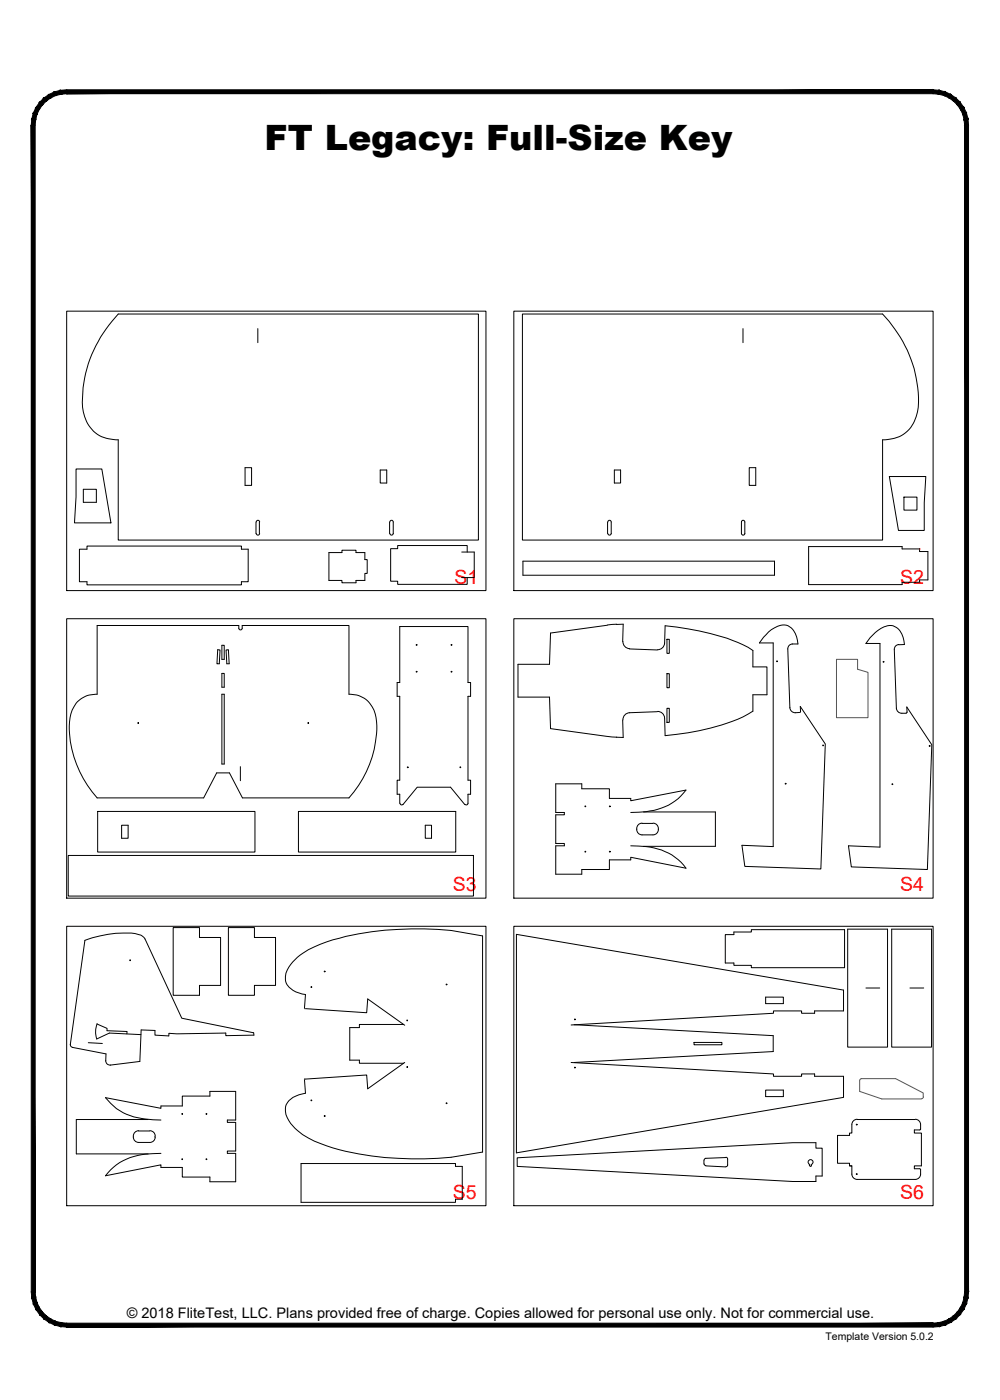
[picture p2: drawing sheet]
<svg xmlns="http://www.w3.org/2000/svg" width="190mm" height="267mm" viewBox="0 0 190 267" stroke-linecap="round" stroke-linejoin="round" font-family="sans-serif">
<!-- layer: 22 TILED -->
<g fill="#000" stroke="#000" stroke-width=".19">
<path d="M11.5 17.2l1.2-.1v.8zM11.5 17.2l.2 .7h1zM10.4 17.5l1.1-.3 .2 .7zM10.4 17.5l.2 .7 1.1-.3zM9.3 18l1.1-.5 .2 .7zM9.3 18l.4 .6 .9-.4zM8.3 18.7l1-.7 .4 .6zM8.3 18.7l.5 .5 .9-.6zM8.3 18.7l.5 .5-1.3 .3zM7.5 19.5l.6 .5 .7-.8zM7.5 19.5l.6 .5-1.3 .5zM6.8 20.5l.7 .3 .6-.8zM6.8 20.5l.7 .3-1.1 .7zM6.4 21.5l.6 .3 .5-1zM6.4 21.5l.6 .3-.9 .9zM6.1 22.7l.7 .1 .2-1zM6.1 22.7l.7 .1-.8 1.1zM6.8 22.8l-.8 1.1h.7z"/>
<path d="M12.7 17.9h165.1v-.8zM12.7 17.1h165.1l-165.1 .8z"/>
<path d="M6 23.9l.7 222.2v-222.2zM6 23.9l.7 222.2h-.7z"/>
<path d="M184.4 22.7l.1 1.2h-.7zM183.7 22.8l.1 1.1 .6-1.2zM184.1 21.5l.3 1.2-.7 .1zM183.4 21.8l.3 1 .4-1.3zM183.6 20.5l.5 1-.7 .3zM183 20.8l.4 1 .2-1.3zM182.9 19.5l.7 1-.6 .3zM182.4 20l.6 .8-.1-1.3zM182.1 18.7l.8 .8-.5 .5zM182.1 18.7l-.5 .5 .8 .8zM181.1 18l1 .7-.5 .5zM181.1 18l-.3 .6 .8 .6zM180.1 17.5l1 .5-.3 .6zM180.1 17.5l-.3 .7 1 .4zM178.9 17.2l1.2 .3-.3 .7zM178.9 17.2l-.1 .7 1 .3zM177.8 17.1l1.1 .1-.1 .7zM177.8 17.1v.8h1z"/>
<path d="M6 246.1h.7l-.6 1.2zM6.7 246.1l-.6 1.2 .7-.2zM6.1 247.3l.7-.2-.4 1.3zM6.8 247.1l-.4 1.3 .6-.3zM6.4 248.4l.6-.3-.2 1.3zM7 248.1l-.2 1.3 .7-.3zM6.8 249.4l.7-.3v1.3zM7.5 249.1v1.3l.6-.5zM7.5 250.4l.6-.5 .2 1.3zM8.1 249.9l.2 1.3 .5-.5zM8.8 250.7l.5 1.2-1-.7zM8.8 250.7l.5 1.2 .4-.6zM9.7 251.3l.7 1.1-1.1-.5zM9.7 251.3l.7 1.1 .2-.7zM10.6 251.7l.9 1-1.1-.3zM10.6 251.7l.9 1 .2-.7zM11.7 252l1 .8-1.2-.1zM11.7 252l1 .8v-.7z"/>
<path d="M12.7 252.1v.7l165.1-.7zM12.7 252.8l165.1-.7v.7z"/>
<path d="M177.8 252.1l1.1 .6-1.1 .1zM177.8 252.1l1.1 .6-.1-.7zM178.8 252l1.3 .4-1.2 .3zM178.8 252l1.3 .4-.3-.7zM179.8 251.7l1.3 .2-1 .5zM179.8 251.7l1.3 .2-.3-.6zM180.8 251.3l1.3-.1-1 .7zM180.8 251.3l1.3-.1-.5-.5zM181.6 250.7l1.3-.3-.8 .8zM181.6 250.7l1.3-.3-.5-.5zM182.4 249.9l1.2-.5-.7 1zM183 249.1l-.6 .8 1.2-.5zM183 249.1l1.1-.7-.5 1zM183.4 248.1l-.4 1 1.1-.7zM183.4 248.1l1-.8-.3 1.1zM183.7 247.1l-.3 1 1-.8zM184.5 246.1l-.1 1.2-.7-.2zM183.8 246.1l-.1 1 .8-1z"/>
<path d="M183.8 23.9v222.2h.7zM183.8 23.9h.7v222.2z"/>
</g>
<g fill="none" stroke="#000" stroke-width=".19">
<path d="M12.7 59.3h79.9v53.2h-79.9zM22.5 59.8h68.6v43.1h-68.6v-19.1a6.2 6.2 0 0 1-6.6-5.3 23.3 23.3 0 0 1 6.6-18.7zM97.9 59.3h79.9v53.2h-79.9zM99.5 59.8h68.6a23.9 23.9 0 0 1 6.8 17.8 6.3 6.3 0 0 1-4 5.7l-1.8 .4-1 .1v19.1h-68.6zM49.1 62.6v2.7M141.5 62.6v2.7M14.5 89.3h4.9l1.7 10.3h-6.9l.3-5zM15.9 93.2h2.5v2.5h-2.5zM46.7 89.1h1.2v3.4h-1.2zM48.8 99.5v2.1M48.8 99.4a.32 .32 0 0 1 .3-.3 .32 .32 0 0 1 .4 .3M49.4 99.5v2.1"/>
<path d="M72.4 89.5h1.3v2.5h-1.3zM74.2 99.5v2.1M74.3 99.4a.32 .32 0 0 1 .2-.3 .32 .32 0 0 1 .4 .2v2.3a.32 .32 0 0 1-.3 .3 .32 .32 0 0 1-.3-.3M115.7 99.5v2.1M115.8 99.4a.32 .32 0 0 1 .2-.3 .32 .32 0 0 1 .4 .2v2.3a.32 .32 0 0 1-.3 .3 .32 .32 0 0 1-.3-.3M117 89.5h1.2v2.5h-1.2zM141.3 99.3a.32 .32 0 0 1 .5 0l.1 2.3a.32 .32 0 0 1-.3 .3 .32 .32 0 0 1-.4-.3zM142.7 89.1h1.3v3.4h-1.3zM169.4 90.8h7l-.3 4.9v5.3h-4.9zM172.2 94.7h2.5v2.5h-2.5zM12.7 117.9h79.9v53.2h-79.9zM15.1 104.6h1.5v-.6h29.4v.6h1.3v6.2h-1.3v.6h-29.4v-.6h-1.5z"/>
<path d="M18.5 119.2h27v.5a.32 .32 0 0 0 .3 .3 .32 .32 0 0 0 .3-.3v-.5h20.4v13.1a5 5 0 0 1 5.2 5.2 20.2 20.2 0 0 1-5.2 14.5h-20.3l-2.5-4.8h-2.4l-2.5 4.8h-20.3a19.9 19.9 0 0 1-5.2-15.3 4.9 4.9 0 0 1 5.2-4.4zM48.8 101.6a.32 .32 0 0 0 .3 .3 .32 .32 0 0 0 .4-.3M62.7 105.3h2.4v-.5h2.7v.5h1.7v1.3h.5v2.6h-.5v1.4h-1.7v.4h-2.7v-.4h-2.4zM88 105.2h2.3v4.8h-2.3M89 105.2v-1.3h-13.2v.6h-1.4v6.2h1.4v.6h13.2v-1.3M97.9 117.9h79.9v53.2h-79.9zM99.6 106.9h47.9v2.7h-47.9zM115.7 119.1l-10.8 1.5-.2 5.9h-6v6.3h6l.2 6 10.8 1.5M117.4 119l1.3-.1-.1 3.3M117.5 118.9l-1.8 .2M154 104.1h17.9v.5h3.3v.5h1.6v5.4h-1.6v.4h-3.3v.5h-17.9zM41.5 123.8h.4l-.1 2.6h-.5z"/>
<path d="M42.3 122.9h.4v2.7h-.4zM42.3 128.3h.4v2.6h-.4zM42.3 132.3h.4v13.2h-.4zM43.1 123.8h.4l.2 2.6h-.5zM118.6 137.2l.1 3.3-1.3-.1M118.7 122.2a1.31 1.31 0 0 0 1.2 1.4M119.9 123.6l5.3 .2M125.2 135.6l-5.3 .2a1.31 1.31 0 0 0-1.2 1.3M125.2 135.5a1.31 1.31 0 0 1 1.4 1.3M126.6 122.5a1.31 1.31 0 0 1-1.4 1.3M126.6 122.5l.1-3.3a43.1 43.1 0 0 1 15.8 4.1l.9 .6v3.1h2.7v5.4h-2.7v3.1a31.9 31.9 0 0 1-12.3 4.1l-4.4 .5-.1-3.3M127.1 121.8h.4v2.7h-.4z"/>
<path d="M127.1 128.3h.4v2.7h-.4zM127.1 134.9h.4v2.7h-.4zM150.5 134.8a1.02 1.02 0 0 0 1 1M150.9 122.7h1.1a3.6 3.6 0 0 0-2.2-3.6 4.2 4.2 0 0 0-3.8 1.8l-1.3 1.6h2.6v38.8l-6-.3 .6 4 14.5 .5 .8-23.8-4.7-7.1v1M151 122.7l-.7 .3-.2 .6 .4 11.2M152.3 135.7l-.8 .1M152.5 135.5l-.2 .2M170.8 134.9a1.02 1.02 0 0 0 1 1M171.2 122.8h1.1a3.6 3.6 0 0 0-2.2-3.6 4.3 4.3 0 0 0-3.9 1.8l-1.2 1.6h2.6v38.8l-6-.3 .6 4 14.5 .5 .8-23.7-4.8-7.2 .1 1M171.2 122.8l-.6 .3-.2 .6 .4 11.2M171.8 135.9h.8M172.8 135.6l-.2 .2"/>
<path d="M18.6 154.6h30v7.7h-30zM23.2 157.2h1.2v2.5h-1.2zM45.8 146v2.7M56.9 154.6h29.9v7.7h-29.9zM76.2 153v-1.7h-.5v-2.7h.5v-15.9h-.5v-2.7h.5v-10.6h13v10.6h.4v2.7h-.4v15.9h.4v2.7h-.4l-.1 1.9-.2 .1-.3-.1M76.2 153l.2 .3 .4-.1M76.7 153.3l2.8-3.3h6.3l2.8 3.3M81 157.2h1.2v2.5h-1.2zM115.7 140.3l1.8 .1M120.2 154.8a13.3 13.3 0 0 0 9-2.7l1.5-1.6-10.5 2v-.4h-4.1v-1.8h-5.3v-1h-4.9v5.5h1.6v.4h-1.6v5.5h1.6v.4h-1.6v5.4h4.9v-.9h5.3v-1.8h4.1v-.4M121.3 158a1.02 1.02 0 0 0 1 1h2.1a1.02 1.02 0 0 0 1-1M121.3 157.9v.2"/>
<path d="M122.3 156.9h2.1M122.3 156.8a1.02 1.02 0 0 0-1 1M122.6 154.7h13.7v6.5h-13.7M124.4 156.8a1.02 1.02 0 0 1 1 1M125.4 157.9v.2M12.7 176.5h79.9v53.2h-79.9zM13 163h77.2v7.7h-77.2zM33 176.7h5v1.9h4v9.1h-4v1.9h-5zM43.5 176.7h5v1.9h4v9.1h-4v1.9h-5zM97.9 176.5h79.9v53.2h-79.9zM120.2 161.1a13.3 13.3 0 0 1 9 2.7l1.5 1.6-10.5-2.1M138.2 178h1.6v-.5h3.3v-.4h17.8v7.2h-17.8v-.4h-3.3v-.4h-1.6z"/>
<path d="M161.5 177h7.6v22.5h-7.6zM169.9 177h7.6v22.5h-7.6zM13.4 199l2.8-19.9a21.5 21.5 0 0 1 9.5-1.3 2.3 2.3 0 0 1 1.9 1.1l7 15.1 13.7 2.7 .1 .5-5.4 .1v-.5l-9.3 .1-1.5-.1-.1 .5-2.6-.1v-.9l-2.6-.1-.3 6-5.6 .7-.6-.2-.3-.7M13.4 198.9v.3l.4 .3M13.8 199.5l6.4 1.3-.1 1.3M16.8 198.6l2.7 .2M18.5 195.1l1.9 .8v.5l3.8 .1v.4M18.5 195l-.3 1.5 .2 1.4M26.8 197.1l-6-.3-2.4 1.1M76.9 195.2h-8.4v.6h-1.9v6.2h1.9v.6h8.4M77.1 195.3l-7-5-.2 2.6-11.9-.8 .2-2.6a4.2 4.2 0 0 1-3.8-2.5 5 5 0 0 1 2.3-4.6 20 20 0 0 1 7.9-3.7 58.9 58.9 0 0 1 27.3-.4v41.2a62.8 62.8 0 0 1-27.3-.5 18.6 18.6 0 0 1-8.4-4 4.8 4.8 0 0 1-1.8-4.3 4.2 4.2 0 0 1 3.8-2.4l-.2-2.7 11.9-.8 .2 2.6 7-5M108.8 195.3l38.5-2.3v-.4h5.4v.4h2.5v-.4h5.5v-4l-62.3-10.6v41.6l62.3-10.5v-4.1h-5.5v-.4h-2.5v.4h-5.4v-.4l-38.5-2.2"/>
<path d="M109.4 195.2l37.9 2.1v3l-37.9 2.1M132.2 198.6h5.3v.4h-5.3zM145.9 190h3.3v1.2h-3.3zM165 188.2h2.6M173.3 188.2h2.7M25.4 216.6a1.02 1.02 0 0 0 1 1M25.4 216.4v.2M26.4 217.6h2.1M26.4 215.5h2.1M26.4 215.4a1.02 1.02 0 0 0-1 1M28.2 213.3h-13.7v6.5h13.7M28.6 215.4a1.02 1.02 0 0 1 1 1"/>
<path d="M29.5 216.4v.2M29.6 216.6a1.02 1.02 0 0 1-1 1M30.7 213.4a15 15 0 0 1-7.9-1.8l-1.2-.9-1.5-1.6 10.6 2v-.4h4v-1.9h5.3v-.9h4.9v5.5h-1.6v.4h1.6v5.5h-1.6v.4h1.6v5.4h-4.9v-.9h-5.3v-1.8h-4v-.5l-10.6 2.1a10.9 10.9 0 0 1 9.1-4.2l1.5-.1M145.9 207.7h3.3v1.2h-3.3zM162.3 214.3v1.5h-.5v.5h-2.3v5.3h2.3v.5h.5M163.3 213.3h11M163.3 213.2a1.02 1.02 0 0 0-1 1M174.4 213.2a1.02 1.02 0 0 1 1 1M175.2 215.3h-1v.5h1.3v6.3h-1.3v.5h1M175.4 215.1l-.2 .2M175.4 214.3v.8M57.4 221.7h29.4v.5h1.3v6.2h-1.3v.6h-29.4z"/>
<path d="M98.5 220.6l52.5-2.9h4.4v1h1.2v5.3h-1.2v1.1h-4.4l-52.5-2.9zM134.1 221v.8M134.1 221.7l.4 .3M134.4 222.1l3.9 .2M138.3 220.5l-3.8 .2-.4 .3M138.3 220.5l.2 .1 .1 .2v1.2l-.3 .2M154.2 221.9v.1M154.2 222l.2 .2 .2-.2M154.3 221.8a.47 .47 0 0 1-.3-.7 .47 .47 0 0 1 .8 0 .47 .47 0 0 1-.2 .7M154.5 221.9v.1M161.8 221.6v.5h.5v1.6M162.3 223.7a1.02 1.02 0 0 0 1 1"/>
<path d="M175.2 222.6l.2 .2v.9M175.4 223.7a1.02 1.02 0 0 1-1 1h-11.1"/>
<circle cx="26.3" cy="137.7" r=".07"/>
<circle cx="58.7" cy="137.7" r=".07"/>
<circle cx="79.4" cy="128" r=".07"/>
<circle cx="79.4" cy="122.9" r=".07"/>
<circle cx="86" cy="128" r=".07"/>
<circle cx="86" cy="122.9" r=".07"/>
<circle cx="148" cy="126" r=".07"/>
<circle cx="168.3" cy="126.1" r=".07"/>
<circle cx="77.7" cy="146.2" r=".07"/>
<circle cx="87.7" cy="146.2" r=".07"/>
<circle cx="111.5" cy="153.6" r=".07"/>
<circle cx="116.2" cy="153.6" r=".07"/>
<circle cx="149.7" cy="149.3" r=".07"/>
<circle cx="156.8" cy="142" r=".07"/>
<circle cx="170" cy="149.4" r=".07"/>
<circle cx="177.1" cy="142.1" r=".07"/>
<circle cx="111.5" cy="162.2" r=".07"/>
<circle cx="116.2" cy="162.2" r=".07"/>
<circle cx="24.8" cy="182.9" r=".07"/>
<circle cx="59.3" cy="188" r=".07"/>
<circle cx="61.8" cy="185.1" r=".07"/>
<circle cx="77.6" cy="194.4" r=".07"/>
<circle cx="85.1" cy="187.5" r=".07"/>
<circle cx="109.5" cy="194.2" r=".07"/>
<circle cx="34.7" cy="212.2" r=".07"/>
<circle cx="39.3" cy="212.2" r=".07"/>
<circle cx="59.3" cy="209.6" r=".07"/>
<circle cx="61.8" cy="212.6" r=".07"/>
<circle cx="77.6" cy="203.3" r=".07"/>
<circle cx="85.1" cy="210.2" r=".07"/>
<circle cx="109.5" cy="203.4" r=".07"/>
<circle cx="163.2" cy="214.2" r=".07"/>
<circle cx="34.7" cy="220.8" r=".07"/>
<circle cx="39.3" cy="220.8" r=".07"/>
<circle cx="163.2" cy="223.7" r=".07"/>
</g>
<path d="M175.2 104.6h.1M175.2 110.9h.1" fill="none" stroke="#ff003f" stroke-width=".19"/>
<path d="M159.4 125.6h4v1.9l2 .6v8.6h-6zM58 192.1h.1M58 205.6h.1M163.8 205.9l.3-.4h6.5l5.3 2.7v.8M163.8 205.9v2l4.2 1.4h7.5M175.9 208.9l-.2 .3-.2 .1" fill="none" stroke="#545454" stroke-width=".19"/>
<text font-size="6.7" x="50.4" y="28.7">FT Legacy: Full-Size Key</text>
<g font-size="3.7" fill="#f00">
<text x="86.6" y="111.2">S1</text>
<text x="171.5" y="111.2">S2</text>
<text x="86.3" y="169.8">S3</text>
<text x="171.5" y="169.8">S4</text>
<text x="86.3" y="228.4">S5</text>
<text x="171.5" y="228.4">S6</text>
</g>
<text font-size="2.8" x="24.2" y="251.1">© 2018 FliteTest, LLC. Plans provided free of charge. Copies allowed for personal use only. Not for commercial use.</text>
<text font-size="2" x="157.3" y="255.3">Template Version 5.0.2</text>
</svg>
